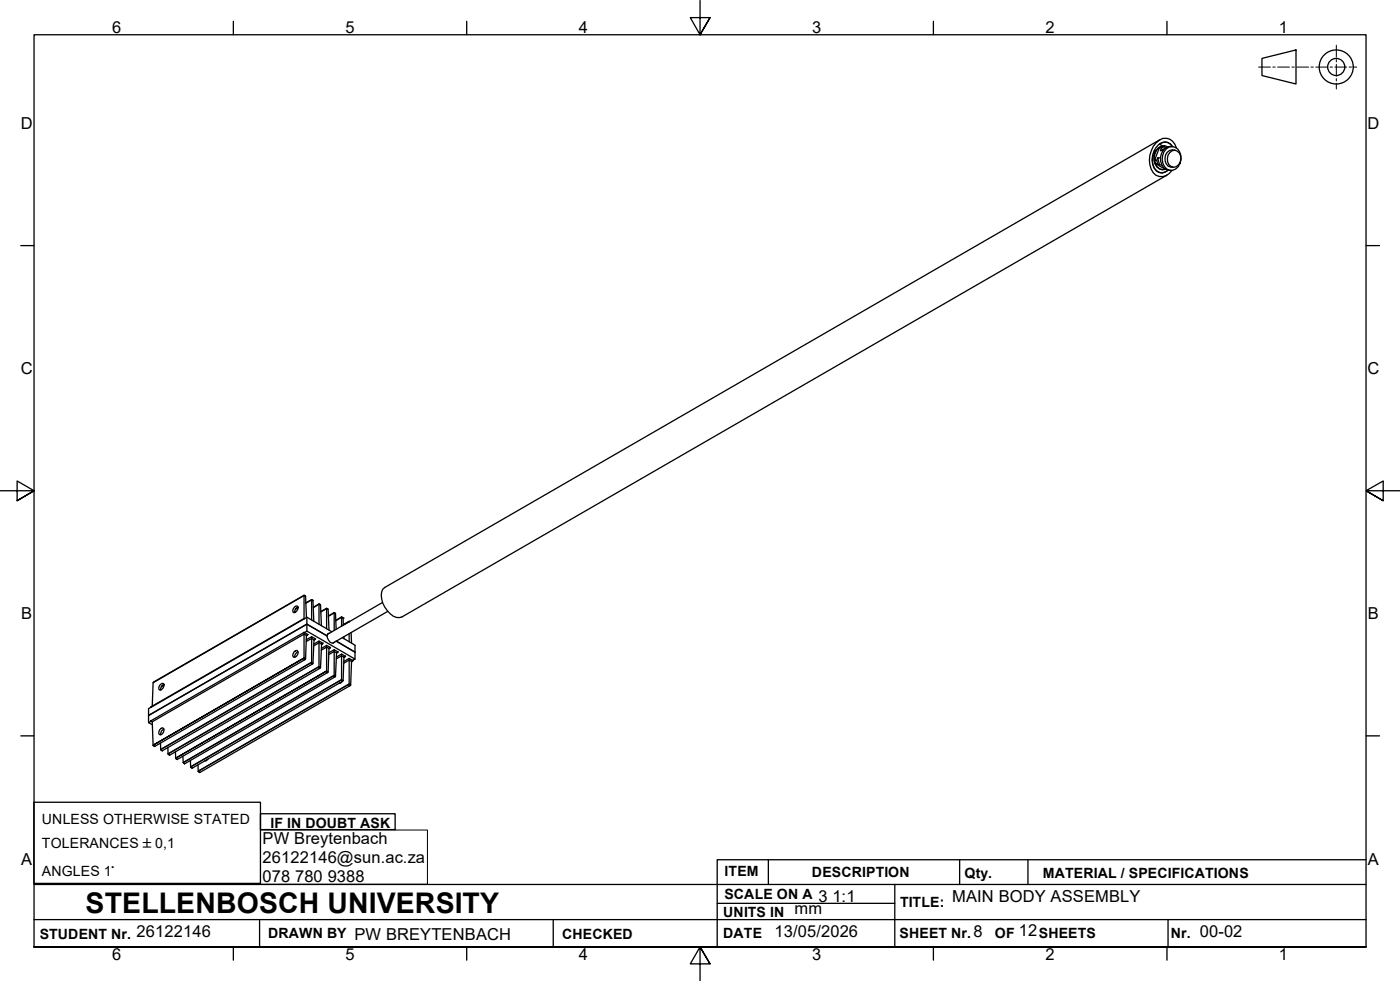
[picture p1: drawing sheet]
<svg xmlns="http://www.w3.org/2000/svg" width="410mm" height="287mm" viewBox="0 0 410 287" stroke-linecap="round" stroke-linejoin="round" font-family="sans-serif">
<!-- layer: Visible Edges(ISO) -->
<g fill="none" stroke="#000" stroke-width=".38">
<path d="M337.9 44.1l.2-.1 .3 .2M338.1 46.9l.2 1 1.2 .4M338.1 44.8a3.5 3.5 0 0 0 2.3 4.9M338.1 44.8l-.5 .2M338.1 44v.8M338.3 47.9l3 1.6M339 46.2l-.3 .7M339.5 43.3l-1.4 3.6h.6l.3 1.1M339.6 40.9l-227 131.1a3 3 0 0 0-.8 3.3 7.4 7.4 0 0 0 4.3 5.4l1.6-.1 224-129.3M339.8 46.2h-.8l.5 2.1h.7M340.4 42.7l-.9-.5a2.43 2.43 0 0 1 3.8 .7 2.77 2.77 0 0 0-4.9 .4 5.5 5.5 0 0 0 .2 6.7 2.47 2.47 0 0 0 3.5-.2 2.68 2.68 0 0 1-2.9 .6 2.68 2.68 0 0 1-1.7-2.4v-2.6l.4 .3M340.9 42.9h-.6l-.8 .4h.6"/>
<path d="M341.1 42.7a2.96 2.96 0 0 0-3 2.1M341.1 43.4l-1.3 .7h.7M341.4 43.6a2.58 2.58 0 0 1 2.8-.4 2.58 2.58 0 0 1 1.6 2.3 3.4 3.4 0 0 1-3.3 4.4 3.8 3.8 0 0 1-1.1-6.3zM341.4 43.3l-.5-.4-.8 .4-.3 .8M341.9 43a2.93 2.93 0 0 0-4 2.9 2.94 2.94 0 0 0 3.5 3.6M342.5 44.7a1.93 1.93 0 0 1 2.4-.4 1.93 1.93 0 0 1 .9 2.3 1.98 1.98 0 0 1-1.6 2.2 1.98 1.98 0 0 1-2.3-1.4l.1-2zM343.3 42.9a3.1 3.1 0 0 0-3.5 3.2 3.1 3.1 0 0 0 3 3.8M344 44a2.55 2.55 0 0 0-2.9 1.9 2.55 2.55 0 0 0 1.7 3l.7 .1M344.5 43.3a3.3 3.3 0 0 0-2.5-2.7 3.3 3.3 0 0 0-3.5 1.2 6.8 6.8 0 0 0-.1 9.5 3.5 3.5 0 0 0 4.8-1.4M86.3 177.6l.4-.2h.4a1.38 1.38 0 0 1-1.1 1.9l-.2-.2-.1-.5zM87.2 177.7a1.5 1.5 0 0 0-.9 1.6M87.3 177.9l-.8 .5"/>
<path d="M87.3 177.8l-.7 .4M89 174.3l-44 25.4-.4 7M89 174.3l-44.2 25.5M89 174.3v6.8l-44.7 25.9M89 174.3l.5 .3M89.5 174.6l.2 6.1M91.2 175.5l-1.7 1.1M91.2 175.5l.4 .3M91.2 175.5l-1.7 1M91.6 175.8l.3 6.1M91.6 175.8l-.4-.2v5.9M93.4 176.8l-1.6 1.1"/>
<path d="M93.4 176.8l.5 .3M93.4 176.8l-1.6 1M93.9 177.1l.2 6M93.9 177.1l-.5-.2v5.9M95.6 178.1l-1.7 .9M95.6 178.1l.5 .3 .2 6M95.6 178.1l-1.7 1M95.6 178.1l.5 .3M95.6 178.1v5.9M97.9 179.3l-1.8 1.1M97.9 179.3l.3 .4M97.9 179.3l-1.8 1"/>
<path d="M98.2 179.7l.2 4.5M98.2 179.7l-.3-.3v5.1M112 176.4l-16.1 9.3M113.5 179l-16.1 9.3M86 190.9l.9-.5 .3 .2a1.28 1.28 0 0 1-1.3 1.8l-.2-.4zM87.2 190.8a1.61 1.61 0 0 0-.9 1.6M89 192.6v.5l.5-.2M89 185.1l.9-.4 14 8.2-.5 .5M89 181.1h.2M89 185.1v.5M89 185.1l-44.9 25.9M89.2 181.1l.7-.4 7.3 4.2"/>
<path d="M89.2 181.1l-44.9 25.9M89.3 193.1l-44 25.4M89.5 192.9l-.5-.3v-7l-44.4 25.7M89.9 180.7v4M90.2 185.8l-.5 .2-.2 6.9M91.2 186.9v7M91.2 186.4v.5M91.2 193.9l.4 .2M91.2 193.9l-44.1 25.5M91.2 186.9l-1.5 .9M91.6 194.3l-44.1 25.5M91.6 194.1l-.4 .3v-.5l-44.1 25.5"/>
<path d="M92.4 187l-.5 .3-.3 6.8M93.4 188.2v6.9M93.4 187.7v.5M93.4 195.1l.5 .3M93.4 195.1l-44.2 25.6M93.4 188.2l-1.5 .9M93.7 195.6l-44 25.5M93.9 195.4l-.5 .3v-.6l-44.2 25.6M94.6 188.3l-.4 .2-.3 6.9M95.6 196.4l-44.2 25.5 44.2-25.5M95.6 196.4v.5l.5-.2M95.6 189.4v7l.5 .3"/>
<path d="M95.6 188.9v.5M95.6 189.4l-1.6 .9M95.8 186.1l-5.9-3.4-46.4 26.7M95.8 186.1a2.16 2.16 0 0 0 1.8 2.1l.3-.2M95.9 196.9l-44 25.4M96.5 185.4h-.4l-.3 .7M96.8 189.6l-.5 .2-.2 6.9M97.9 190.7v7M97.9 190.2v.5M97.9 197.7l.3 .2M97.9 197.7l-44.2 25.5M97.9 190.7l-1.6 .9"/>
<path d="M98.1 198.1l-44.1 25.5M98.2 197.9l-.3 .3v-.5l-44.2 25.5M98.4 187.7l5.5 3.2M99 190.8l-.4 .3-.4 6.8M99.4 199.9l.1 .1M100 180.6l-1.6 1.1M100 192v7M100 180.6l.5 .3M100 191.5v.5M100 180.6l-1.6 1M100 199l.5 .2M100 199l-44.2 25.5"/>
<path d="M100 192l-1.5 .9M100.2 199.5l-.3 .3-.6 .2M100.2 186.6l3.7 2.3v4M100.3 199.4l-44 25.5M100.5 180.9v2.1l1.7-1.1M100.5 199.2l-.5 .3v-.5l-44.2 25.5M100.5 180.9l-.5-.2v2.6M100.7 186.4v.6M101.2 192.1l-.5 .3-.2 6.8M102.2 193.2v7M102.2 181.9v.1M102.2 185.4v2.4"/>
<path d="M102.2 192.7v.5M102.2 181.9l-1.7 .9M102.2 181.9h.2M102.2 193.2l-1.6 .9M102.8 185.2l.1 3M102.9 193.6l-.2 6.9M103.4 193.4l-.5 .2M44.1 211l.5 .3M44.1 211l-.6 .5 1.1 .6M44.3 207l-.8 .4v4.1M44.6 211.3l.2 6.8 .5 .4M44.8 218.1l44.2-25.5z"/>
<path d="M45 218.3l.3 .2M46.8 213.6l.9-.5a1.19 1.19 0 0 1 .2 1.3 1.19 1.19 0 0 1-1.2 .6l-.2-.4zM47 217.5l.1 1.9M47.1 200.3l.4-.3 .4 .1a1.38 1.38 0 0 1-1.1 1.9 1.07 1.07 0 0 1 .3-1.7zM47.1 219.4l.4 .4M47.2 219.6l.3 .2M48 200.3a1.63 1.63 0 0 0-.9 1.7M48 213.4a1.5 1.5 0 0 0-.9 1.7M48.1 200.5l-.9 .6M48.1 200.4l-.8 .5M49.1 218.8l.1 1.9M102.2 200.2l.5 .3"/>
<path d="M102.2 200.2l-44.2 25.6M102.6 200.7l-44.1 25.4M102.7 200.5l-.5 .2v-.5l-44.2 25.6M49.2 220.7l.5 .4M49.3 220.9l.4 .2M51.4 220v1.9l.5 .4M51.6 222.1l.3 .2M53.5 221.3l.2 1.9M53.7 223.2l.3 .4M53.8 223.4l.2 .2M55.8 222.6v1.9M55.8 224.5l.5 .4"/>
<path d="M55.9 224.7l.4 .2M58 223.9v1.9M58 225.8l.5 .3M58.2 225.9l.3 .2M60.2 222.6l.1 .1M61 222.1l-.7 .6h-.3"/>
</g>
<g fill="#000">
<circle cx="89.7" cy="186" r=".19"/>
<circle cx="91.9" cy="187.3" r=".19"/>
<circle cx="94.2" cy="188.5" r=".19"/>
<circle cx="96.3" cy="189.8" r=".19"/>
<circle cx="98.6" cy="191.1" r=".19"/>
<circle cx="100.5" cy="180.9" r=".19"/>
<circle cx="100.7" cy="192.4" r=".19"/>
<circle cx="102.9" cy="193.6" r=".19"/>
</g>
<!-- layer: Visible Tangent Edges(ISO) -->
<path d="M89.2 185.2l1 .6-.5 .2-.7-.4M91.2 186.9l.7 .4 .5-.3-1.2-.6-1.5 .9M93.4 188.2l.8 .3 .4-.2-1.2-.6-1.5 .8M95.6 189.4l.7 .4 .5-.2-1.2-.7-1.5 .9M97.9 190.7l.7 .4 .4-.3-1.1-.6-1.6 .9M100 192l.7 .4 .5-.3-1.2-.6-1.5 .9M102.2 193.2l.7 .4M103.3 193.3l-1.1-.6-1.5 .9M44.3 211.1l.3 .2" fill="none" stroke="#000" stroke-width=".38"/>
<!-- layer: Border_0 -->
<g fill="none" stroke="#000" stroke-width=".38">
<path d="M68.3 6.2v4M136.7 6.2v4M205 .1v10.1l-2.9-5h5.8l-2.9 5 2.9-5M273.3 6.2v4M341.7 6.2v4M6.1 71.9h3.9M400 71.9h3.9M0 143.7h10l-5-2.9v5.8l5-2.9-5 2.9M410 143.7h-10l5-2.9v5.8l-5-2.9 5 2.9M6.1 215.4h3.9M400 215.4h3.9M10 277.2v-267h390v267h-390h390"/>
<path d="M68.3 277.2v3.9M136.7 277.2v3.9M273.3 277.2v3.9M341.7 277.2v3.9M207.9 282.1l-2.9-4.9 2.9 4.9h-5.8l2.9-4.9v10"/>
</g>
<!-- layer: Sketch Geometry(ISO) -->
<g fill="none" stroke="#000" stroke-width=".38">
<path d="M369.5 17.1l10-2.5v10l-10-2.5zM9.9 234.8h66.4v23.8h-66.4zM76.3 238.2h39.4v4.6h-39.4zM10 258.9h390M225 251.7v7.2M262 258.9v18.3M281 251.7v7.2M301 251.7v7.2M400 251.7h-190v25.5M10 277.2h390M10 269.2h390M76 269.2v8"/>
<path d="M162 269.2v8M210 264.4h52M342 269.2v8"/>
<circle cx="391.3" cy="19.6" r="5"/>
<circle cx="391.3" cy="19.6" r="2.51"/>
</g>
<g fill="none" stroke="#000" stroke-width=".29">
<path d="M368.5 19.6h3.5M372.7 19.6h.7M374.1 19.6h3.5M378.3 19.6h.7M379.7 19.6h3.5M383.9 19.6h.7M385.3 19.6h3.4M389.4 19.6h.7M390.8 19.6h3.5M391.3 13.2v3.5M391.3 17.4v.7M391.3 18.8v3.5"/>
<path d="M395 19.6h.7M396.4 19.6h.9M391.3 23v.7M391.3 24.4v1.6"/>
</g>
<!-- layer: Symbols(ISO) -->
<path d="M76.3 243h48.9v15.8h-48.9z" fill="none" stroke="#000" stroke-width=".29"/>
<text font-size="8.3" x="25.1" y="267.2">STELLENBOSCH UNIVERSITY</text>
<g font-size="4.8">
<text x="32.8" y="9.7">6</text>
<text x="101.2" y="9.7">5</text>
<text x="169.5" y="9.7">4</text>
<text x="237.8" y="9.7">3</text>
<text x="306.1" y="9.7">2</text>
<text x="374.5" y="9.7">1</text>
<text x="6.1" y="37.8">D</text>
<text x="400.4" y="37.8">D</text>
<text x="6.1" y="109.6">C</text>
<text x="400.4" y="109.6">C</text>
<text x="6.2" y="181.3">B</text>
<text x="400.5" y="181.3">B</text>
<text x="76.9" y="247.2">PW Breytenbach</text>
<text x="6.2" y="253.1">A</text>
<text x="76.9" y="252.6">26122146@sun.ac.za</text>
<text x="400.5" y="253.1">A</text>
<text x="76.9" y="258.1">078</text>
<text x="86.4" y="258.1">780</text>
<text x="95.9" y="258.1">9388</text>
<text x="239.6" y="263.9">3</text>
<text x="243.8" y="263.9">1:1</text>
<text x="278.8" y="264">MAIN BODY ASSEMBLY</text>
<text x="232.7" y="267.5">mm</text>
<text x="40" y="274.3">26122146</text>
<text x="103.8" y="275.2">PW BREYTENBACH</text>
<text x="226.8" y="274.3">13/05/2026</text>
<text x="285.1" y="274.2">8</text>
<text x="298.3" y="274">12</text>
<text x="351.3" y="274.3">00-02</text>
<text x="32.8" y="281.1">6</text>
<text x="101.2" y="281.1">5</text>
<text x="169.5" y="281.1">4</text>
<text x="237.8" y="281.1">3</text>
<text x="306.1" y="281.1">2</text>
<text x="374.5" y="281.1">1</text>
</g>
<g font-size="4.1">
<text x="12.3" y="241.3">UNLESS OTHERWISE STATED</text>
<text x="79.2" y="242.4">IF IN DOUBT ASK</text>
<text x="12.3" y="248.2">TOLERANCES ±0,1</text>
<text x="12.3" y="256.3">ANGLES 1°</text>
<text x="212.2" y="256.5">ITEM</text>
<text x="237.7" y="256.7">DESCRIPTION</text>
<text x="282.4" y="256.9">Qty.</text>
<text x="305.4" y="256.9">MATERIAL / SPECIFICATIONS</text>
<text x="212.1" y="263">SCALE ON A</text>
<text x="211.8" y="268.4">UNITS IN</text>
<text x="263.5" y="265.6">TITLE:</text>
<text x="11.6" y="274.8">STUDENT Nr.</text>
<text x="78.5" y="274.6">DRAWN BY</text>
<text x="164.6" y="274.8">CHECKED</text>
<text x="211.8" y="274.6">DATE</text>
<text x="263.4" y="274.6">SHEET Nr.</text>
<text x="291.3" y="274.6">OF</text>
<text x="304.2" y="274.6">SHEETS</text>
<text x="342.8" y="274.5">Nr.</text>
</g>
</svg>
